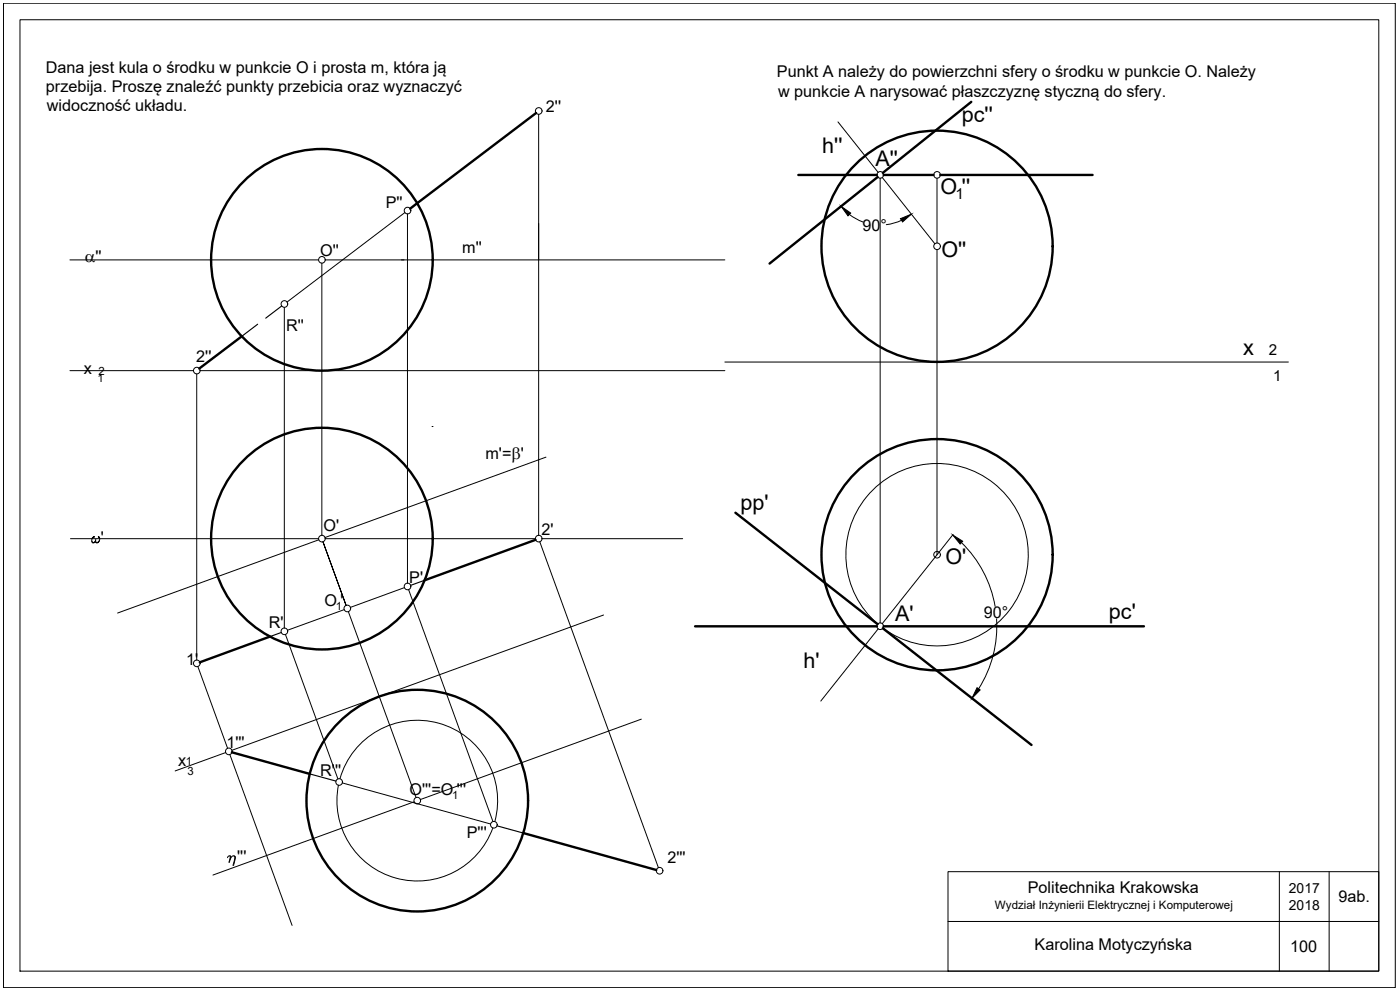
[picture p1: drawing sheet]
<svg xmlns="http://www.w3.org/2000/svg" width="420mm" height="297mm" viewBox="0 0 420 297" stroke-linecap="round" stroke-linejoin="round" font-family="sans-serif">
<!-- layer: 0 -->
<path d="M1 1h417.7v295.3h-417.7zM6 5.9h407.8v285.5h-407.8zM284.5 261.5h129.3v29.9h-129.3zM284.5 276.5h129.3M383.9 261.5v29.9M398.9 261.5v29.9" fill="none" stroke="#000" stroke-width=".3"/>
<!-- layer: rysunek -->
<path d="M68.3 257.3l.4-.5h.4a1.85 1.85 0 0 1-.3 1.9M69 256.8a1.85 1.85 0 0 1-.3 1.9M69.1 257.8a1.06 1.06 0 0 1 1.1-1l.4 .2v.5l-.5 2.2M70.2 256.8l.3 .7-.6 2.2" fill="none" stroke="#000" stroke-width=".3"/>
<!-- layer: ZADANIE1 -->
<g fill="none" stroke="#000" stroke-width=".72">
<path d="M160.9 33.9l-37.8 28.7M291.5 30.6l-26.5 21.3M239.6 52.5h23.6M263.4 53.1l-32.4 26M265.2 52.5h15M282.2 52.5h45.7M72.5 100.9l-12.7 9.7M220.7 153.8l42.7 33.5M160.7 162l-33.3 12.1M81 191l-21 7.7M208.6 187.9h54.6M265 188.5l44.6 35"/>
<path d="M265.2 187.9h78.1M69.6 225.7l23.3 6.5M157 249.9l40 11.1"/>
<circle cx="96.6" cy="78" r="33.3"/>
<circle cx="281.2" cy="73.9" r="34.7"/>
<circle cx="96.6" cy="161.6" r="33.3"/>
<circle cx="281.2" cy="166.4" r="34.7"/>
<circle cx="125.2" cy="240.2" r="33.3"/>
</g>
<g fill="none" stroke="#000" stroke-width=".3">
<path d="M161.7 34.3v126.4M251.5 36.6l12.1 15.1M264.1 53.5v133.4M264.8 53.3l15.8 19.9M281.2 53.5v19.4M21 78h74.6M96.6 79v81.7M97.6 78h119.9M121.5 63.8l-35.4 26.8M122.3 64.2v110.8M254.9 64.3l2.2 1.5 1.9 .8M270.6 66.1l-2.6 .9-2 .4"/>
<path d="M281.2 74.9v91.6l-16.4 20.6M85.3 92.2v96.3M21 111.2h37M59 112.2v85.8M60 111.2h157.5M217.5 108.6h169.2M129.7 128h.1M163.9 137.2l-66.4 24.1M21.2 161.6h74.4M95.7 162l-60.4 21.9M97.6 161.6h63.1M121.4 176.3l-16.3 5.9"/>
<path d="M122.6 176.9l25.3 69.6M162 162.6l35.6 97.8M162.7 161.6h42.2M286 160.4l-4.8 6M288.6 162.8a35 35 0 0 1 10 19.1M59.4 200l8.9 24.5M85.7 190.4l15.7 43.3M103.3 182.9l-17 6.2M103.9 181.7l-7-19.1 7 19.1M104.5 183.5l20.4 55.8M181.1 184.5l-111.5 40.6M263.4 187.2a27.4 27.4 0 0 1 8.1-46.3 27.4 27.4 0 0 1 36.8 29.2 27.4 27.4 0 0 1-43.3 18.4"/>
<path d="M263.6 188.7l-17.3 21.7M299.1 185.7a35 35 0 0 1-5.4 20.9M192.5 215.8l-66.4 24.1M67.7 225.8l-15.1 5.5M69 226.4l18.7 51.3M101.6 235.6a24.1 24.1 0 0 0 17.2 27.9 24.1 24.1 0 0 0 29.1-15.1M102 233.6a24.1 24.1 0 0 1 29.7-16.6 24.1 24.1 0 0 1 16.8 29.5M102.7 234.9l44.5 12.3M124.3 240.6l-60.4 22"/>
<circle cx="161.7" cy="33.3" r=".99"/>
<circle cx="264.2" cy="52.5" r=".99"/>
<circle cx="281.2" cy="52.5" r=".99"/>
<circle cx="96.6" cy="78" r=".99"/>
<circle cx="122.3" cy="63.2" r=".99"/>
<circle cx="281.2" cy="73.9" r=".99"/>
<circle cx="85.4" cy="91.2" r=".99"/>
<circle cx="59.1" cy="111.2" r=".99"/>
<circle cx="96.6" cy="161.6" r=".99"/>
<circle cx="122.3" cy="176" r=".99"/>
<circle cx="161.7" cy="161.6" r=".99"/>
<circle cx="281.2" cy="166.4" r=".99"/>
<circle cx="59.1" cy="199" r=".99"/>
<circle cx="85.4" cy="189.4" r=".99"/>
<circle cx="104.2" cy="182.6" r=".99"/>
<circle cx="264.2" cy="187.9" r=".99"/>
<circle cx="68.7" cy="225.4" r=".99"/>
<circle cx="101.8" cy="234.6" r=".99"/>
<circle cx="125.2" cy="240.2" r=".99"/>
<circle cx="148.2" cy="247.5" r=".99"/>
<circle cx="198" cy="261.3" r=".99"/>
</g>
<path d="M77.3 97.3l-4.8 3.6M84.5 91.8l-4.8 3.7M127.4 174.1l-4.2 1.5M84.4 189.8l-3.4 1.2M92.9 232.2l7.9 2.2M149.1 247.8l7.9 2.1" fill="none" stroke="#000" stroke-width=".34"/>
<path d="M252.4 61.9l2.9 2-.8 .9zM270.2 65.6l3.3-1.3-2.6 2.3zM285.9 160.5l3 1.9-.8 .8zM293.2 206.3l1 .7-2.5 2.5z" fill="#000" stroke="#000" stroke-width=".3"/>
<g font-size="6.5">
<text x="288.7" y="36.7">pc''</text>
<text x="246.8" y="45.9">h''</text>
<text x="262.7" y="49.7">A''</text>
<text x="282.3" y="58.2">O ''</text>
<text x="282.5" y="77.2">O''</text>
<text x="373.1" y="106.6">x</text>
<text x="222.3" y="153.2">pp'</text>
<text x="283.7" y="169.3">O'</text>
<text x="332.8" y="185.7">pc'</text>
<text x="268.7" y="186.2">A'</text>
<text x="241.1" y="200.6">h'</text>
</g>
<text font-size="5.1" x="25.4" y="78.7">a''</text>
<g font-size="4.9">
<text x="13.7" y="21.8">Dana jest kula o środku w punkcie O i prosta m, która ją</text>
<text x="233.2" y="23.2">Punkt A należy do powierzchni sfery o środku w punkcie O. Należy</text>
<text x="13.8" y="27.6">przebija. Proszę znaleźć punkty przebicia oraz wyznaczyć</text>
<text x="233.5" y="29.1">w punkcie A narysować płaszczyznę styczną do sfery.</text>
<text x="14.1" y="33.4">widoczność układu.</text>
<text x="163.9" y="33.6">2''</text>
<text x="115.8" y="62.4">P''</text>
<text x="258.9" y="69.2">90°</text>
<text x="96.1" y="76.7">O''</text>
<text x="138.7" y="76">m''</text>
<text x="85.8" y="99.2">R''</text>
<text x="25.2" y="112.3">x</text>
<text x="58.9" y="108.5">2''</text>
<text x="145.7" y="137.8">m'=b'</text>
<text x="97.1" y="159.4">O'</text>
<text x="162.5" y="160.6">2'</text>
<text x="26.5" y="164">ω'</text>
<text x="30.3" y="162.9">'</text>
<text x="122.8" y="175">P'</text>
<text x="97.4" y="181.8">O '</text>
<text x="295.3" y="185.5">90°</text>
<text x="80.6" y="188.4">R'</text>
<text x="55.9" y="199.5">1'</text>
<text x="67.9" y="224.5">1'''</text>
<text x="53.5" y="229.8">x</text>
<text x="96.1" y="232.8">R'''</text>
<text x="122.9" y="238.5">O'''=O '''</text>
<text x="140.1" y="251.4">P'''</text>
<text x="71.2" y="258.7">'''</text>
<text x="200.3" y="258.8">2'''</text>
<text x="308.5" y="268">Politechnika Krakowska</text>
<text x="401.7" y="270.7">9ab.</text>
<text x="310.5" y="285.2">Karolina Motyczyńska</text>
<text x="387.2" y="285.6">100</text>
</g>
<g font-size="4.5">
<text x="286.8" y="59.6">1</text>
<text x="380.8" y="106.5">2</text>
<text x="382.1" y="114.3">1</text>
</g>
<g font-size="4.2">
<text x="386.8" y="268">2017</text>
<text x="386.8" y="273">2018</text>
</g>
<text font-size="3.5" x="298.6" y="272.8">Wydział Inżynierii Elektrycznej i Komputerowej</text>
<g font-size="3.4">
<text x="29.5" y="112.6">2</text>
<text x="29.3" y="114.6">1</text>
<text x="100.7" y="183">1</text>
<text x="55.8" y="229.6">1</text>
<text x="56.3" y="232.6">3</text>
<text x="135.7" y="239.6">1</text>
</g>
</svg>
